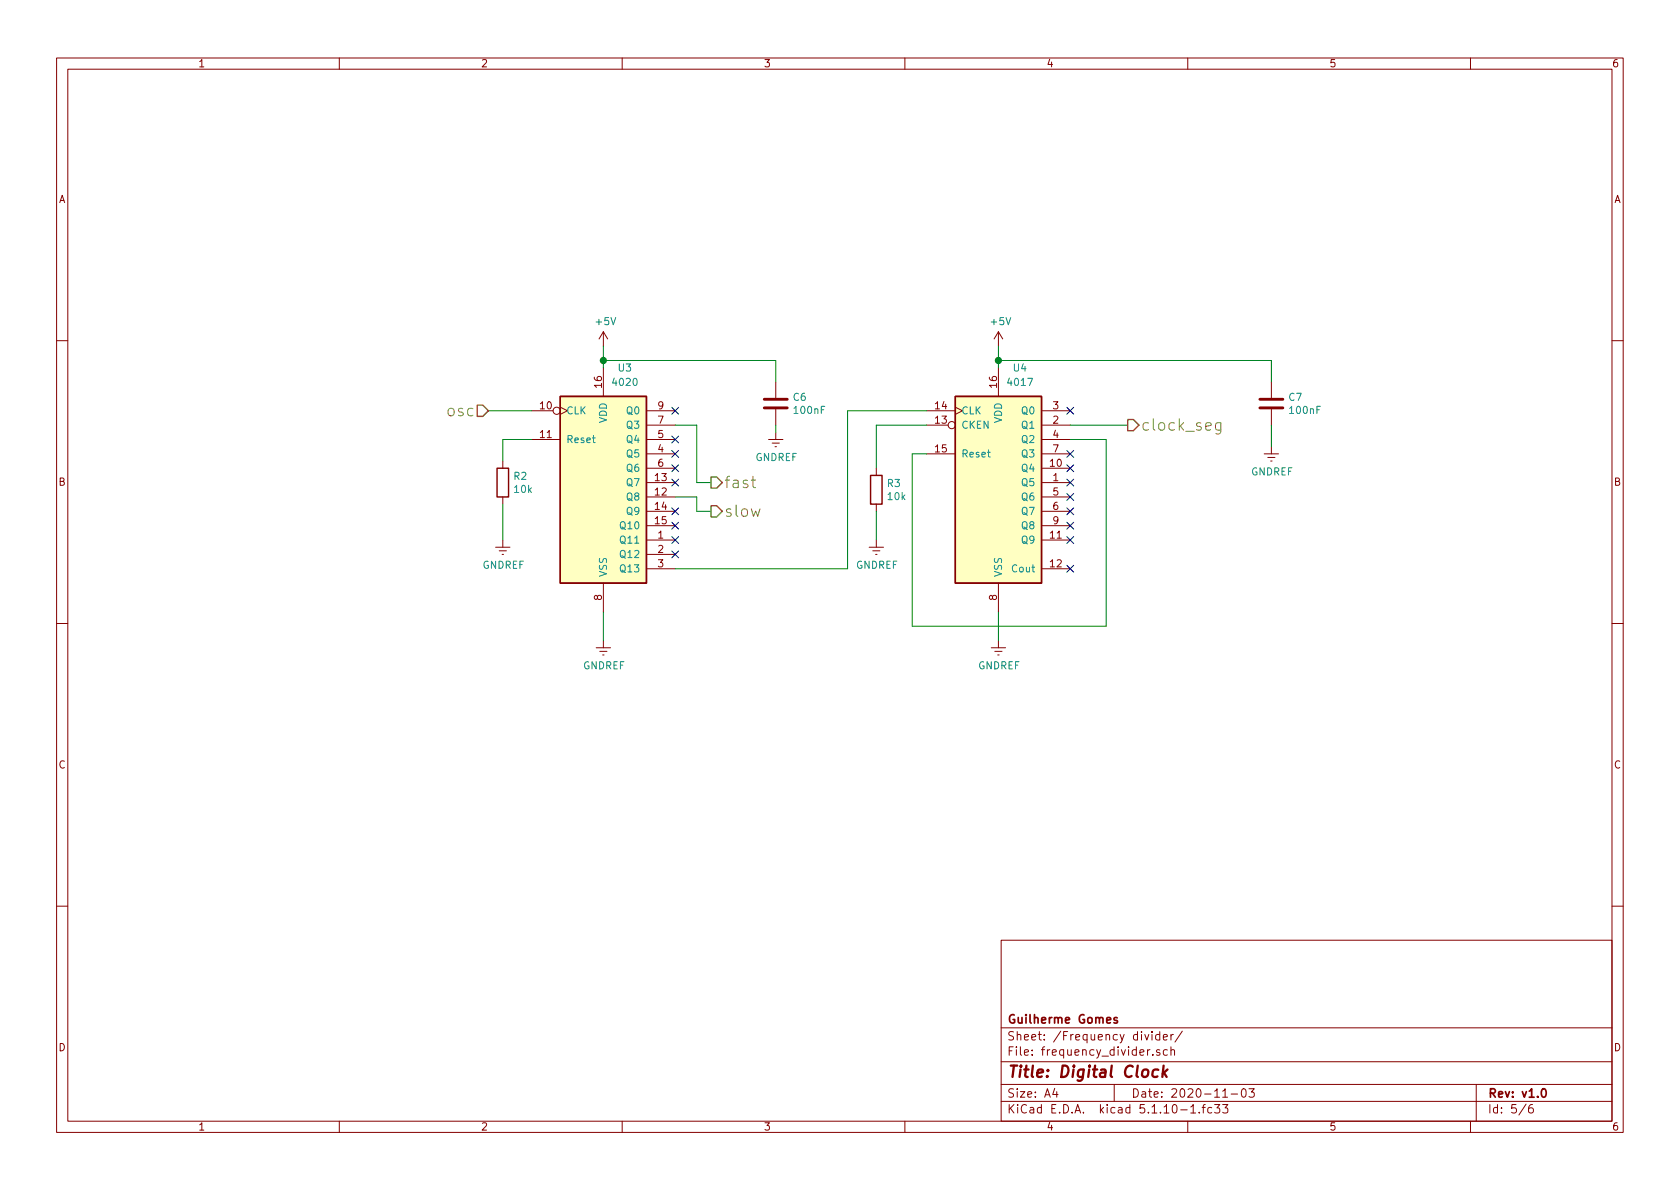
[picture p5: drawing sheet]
EESchema Schematic File Version 4
EELAYER 30 0
EELAYER END
$Descr A4 11693 8268
encoding utf-8
Sheet 3 6
Title "Digital Clock"
Date "2020-11-03"
Rev "v1.0"
Comp "Guilherme Gomes"
Comment1 ""
Comment2 ""
Comment3 ""
Comment4 ""
$EndDescr
$Comp
L power:+5V #PWR08
U 1 1
P 4200 2400
F 0 "#PWR08" H 4200 2250 50  0001 C CNN
F 1 "+5V" H 4215 2573 50  0000 C CNN
F 2 "" H 4200 2400 50  0001 C CNN
F 3 "" H 4200 2400 50  0001 C CNN
	1    4200 2400
	1    0    0    -1  
$EndComp
$Comp
L power:GNDREF #PWR014
U 1 1
P 4200 4450
F 0 "#PWR014" H 4200 4200 50  0001 C CNN
F 1 "GNDREF" H 4205 4277 50  0000 C CNN
F 2 "" H 4200 4450 50  0001 C CNN
F 3 "" H 4200 4450 50  0001 C CNN
	1    4200 4450
	1    0    0    -1  
$EndComp
$Comp
L power:GNDREF #PWR012
U 1 1
P 3500 3750
F 0 "#PWR012" H 3500 3500 50  0001 C CNN
F 1 "GNDREF" H 3505 3577 50  0000 C CNN
F 2 "" H 3500 3750 50  0001 C CNN
F 3 "" H 3500 3750 50  0001 C CNN
	1    3500 3750
	1    0    0    -1  
$EndComp
$Comp
L 4xxx:4017 U4
U 1 1
P 6950 3350
F 0 "U4" H 7100 4150 50  0000 C CNN
F 1 "4017" H 7100 4050 50  0000 C CNN
F 2 "Package_DIP:DIP-16_W7.62mm_Socket_LongPads" H 6950 3350 50  0001 C CNN
F 3 "http://www.intersil.com/content/dam/Intersil/documents/cd40/cd4017bms-22bms.pdf" H 6950 3350 50  0001 C CNN
	1    6950 3350
	1    0    0    -1  
$EndComp
$Comp
L power:+5V #PWR09
U 1 1
P 6950 2400
F 0 "#PWR09" H 6950 2250 50  0001 C CNN
F 1 "+5V" H 6965 2573 50  0000 C CNN
F 2 "" H 6950 2400 50  0001 C CNN
F 3 "" H 6950 2400 50  0001 C CNN
	1    6950 2400
	1    0    0    -1  
$EndComp
Wire Wire Line
	6950 2400 6950 2500
Wire Wire Line
	7450 3050 7700 3050
Wire Wire Line
	7700 3050 7700 4350
Wire Wire Line
	7700 4350 6350 4350
Wire Wire Line
	6350 4350 6350 3150
Wire Wire Line
	6350 3150 6450 3150
Wire Wire Line
	4200 4450 4200 4250
Wire Wire Line
	6450 2850 5900 2850
Wire Wire Line
	5900 2850 5900 3950
Wire Wire Line
	5900 3950 4700 3950
$Comp
L power:GNDREF #PWR015
U 1 1
P 6950 4450
F 0 "#PWR015" H 6950 4200 50  0001 C CNN
F 1 "GNDREF" H 6955 4277 50  0000 C CNN
F 2 "" H 6950 4450 50  0001 C CNN
F 3 "" H 6950 4450 50  0001 C CNN
	1    6950 4450
	1    0    0    -1  
$EndComp
Wire Wire Line
	6950 4450 6950 4250
Wire Wire Line
	7850 2950 7450 2950
$Comp
L Device:C C7
U 1 1
P 8850 2800
F 0 "C7" H 8965 2846 50  0000 L CNN
F 1 "100nF" H 8965 2755 50  0000 L CNN
F 2 "Capacitor_THT:C_Disc_D9.0mm_W5.0mm_P7.50mm" H 8888 2650 50  0001 C CNN
F 3 "~" H 8850 2800 50  0001 C CNN
	1    8850 2800
	1    0    0    -1  
$EndComp
$Comp
L power:GNDREF #PWR011
U 1 1
P 8850 3100
F 0 "#PWR011" H 8850 2850 50  0001 C CNN
F 1 "GNDREF" H 8855 2927 50  0000 C CNN
F 2 "" H 8850 3100 50  0001 C CNN
F 3 "" H 8850 3100 50  0001 C CNN
	1    8850 3100
	1    0    0    -1  
$EndComp
Wire Wire Line
	8850 3100 8850 2950
Wire Wire Line
	8850 2500 6950 2500
Wire Wire Line
	8850 2500 8850 2650
Connection ~ 6950 2500
Wire Wire Line
	6950 2500 6950 2550
Wire Wire Line
	4950 3550 4850 3550
Wire Wire Line
	4850 3550 4850 3450
Wire Wire Line
	4850 3450 4700 3450
Wire Wire Line
	4950 3350 4850 3350
Wire Wire Line
	4850 3350 4850 2950
Wire Wire Line
	4850 2950 4700 2950
Text HLabel 3400 2850 0    79   Input ~ 0
osc
Wire Wire Line
	3400 2850 3700 2850
Text HLabel 4950 3350 2    79   Output ~ 0
fast
Text HLabel 4950 3550 2    79   Output ~ 0
slow
Wire Wire Line
	4200 2500 4200 2550
Wire Wire Line
	4200 2400 4200 2500
Connection ~ 4200 2500
Wire Wire Line
	5400 3000 5400 2950
$Comp
L power:GNDREF #PWR010
U 1 1
P 5400 3000
F 0 "#PWR010" H 5400 2750 50  0001 C CNN
F 1 "GNDREF" H 5405 2827 50  0000 C CNN
F 2 "" H 5400 3000 50  0001 C CNN
F 3 "" H 5400 3000 50  0001 C CNN
	1    5400 3000
	1    0    0    -1  
$EndComp
Wire Wire Line
	5400 2500 5400 2650
Wire Wire Line
	4200 2500 5400 2500
$Comp
L Device:C C6
U 1 1
P 5400 2800
F 0 "C6" H 5515 2846 50  0000 L CNN
F 1 "100nF" H 5515 2755 50  0000 L CNN
F 2 "Capacitor_THT:C_Disc_D9.0mm_W5.0mm_P7.50mm" H 5438 2650 50  0001 C CNN
F 3 "~" H 5400 2800 50  0001 C CNN
	1    5400 2800
	1    0    0    -1  
$EndComp
$Comp
L 4xxx:4020 U3
U 1 1
P 4200 3350
F 0 "U3" H 4350 4150 50  0000 C CNN
F 1 "4020" H 4350 4050 50  0000 C CNN
F 2 "Package_DIP:DIP-16_W7.62mm_Socket_LongPads" H 4200 3350 50  0001 C CNN
F 3 "http://www.intersil.com/content/dam/Intersil/documents/cd40/cd4020bms-24bms-40bms.pdf" H 4200 3350 50  0001 C CNN
	1    4200 3350
	1    0    0    -1  
$EndComp
$Comp
L Device:R R2
U 1 1
P 3500 3350
F 0 "R2" H 3570 3396 50  0000 L CNN
F 1 "10k" H 3570 3305 50  0000 L CNN
F 2 "Resistor_THT:R_Axial_DIN0204_L3.6mm_D1.6mm_P7.62mm_Horizontal" V 3430 3350 50  0001 C CNN
F 3 "~" H 3500 3350 50  0001 C CNN
	1    3500 3350
	1    0    0    -1  
$EndComp
Wire Wire Line
	3500 3750 3500 3500
Wire Wire Line
	3500 3200 3500 3050
Wire Wire Line
	3500 3050 3700 3050
Text HLabel 7850 2950 2    79   Output ~ 0
clock_seg
$Comp
L power:GNDREF #PWR013
U 1 1
P 6100 3750
F 0 "#PWR013" H 6100 3500 50  0001 C CNN
F 1 "GNDREF" H 6105 3577 50  0000 C CNN
F 2 "" H 6100 3750 50  0001 C CNN
F 3 "" H 6100 3750 50  0001 C CNN
	1    6100 3750
	1    0    0    -1  
$EndComp
$Comp
L Device:R R3
U 1 1
P 6100 3400
F 0 "R3" H 6170 3446 50  0000 L CNN
F 1 "10k" H 6170 3355 50  0000 L CNN
F 2 "Resistor_THT:R_Axial_DIN0204_L3.6mm_D1.6mm_P7.62mm_Horizontal" V 6030 3400 50  0001 C CNN
F 3 "~" H 6100 3400 50  0001 C CNN
	1    6100 3400
	1    0    0    -1  
$EndComp
Wire Wire Line
	6100 3750 6100 3550
Wire Wire Line
	6100 3250 6100 2950
Wire Wire Line
	6100 2950 6450 2950
NoConn ~ 4700 2850
NoConn ~ 4700 3050
NoConn ~ 4700 3150
NoConn ~ 4700 3250
NoConn ~ 4700 3350
NoConn ~ 4700 3550
NoConn ~ 4700 3650
NoConn ~ 4700 3750
NoConn ~ 4700 3850
NoConn ~ 7450 2850
NoConn ~ 7450 3150
NoConn ~ 7450 3250
NoConn ~ 7450 3350
NoConn ~ 7450 3450
NoConn ~ 7450 3550
NoConn ~ 7450 3650
NoConn ~ 7450 3750
NoConn ~ 7450 3950
$EndSCHEMATC
